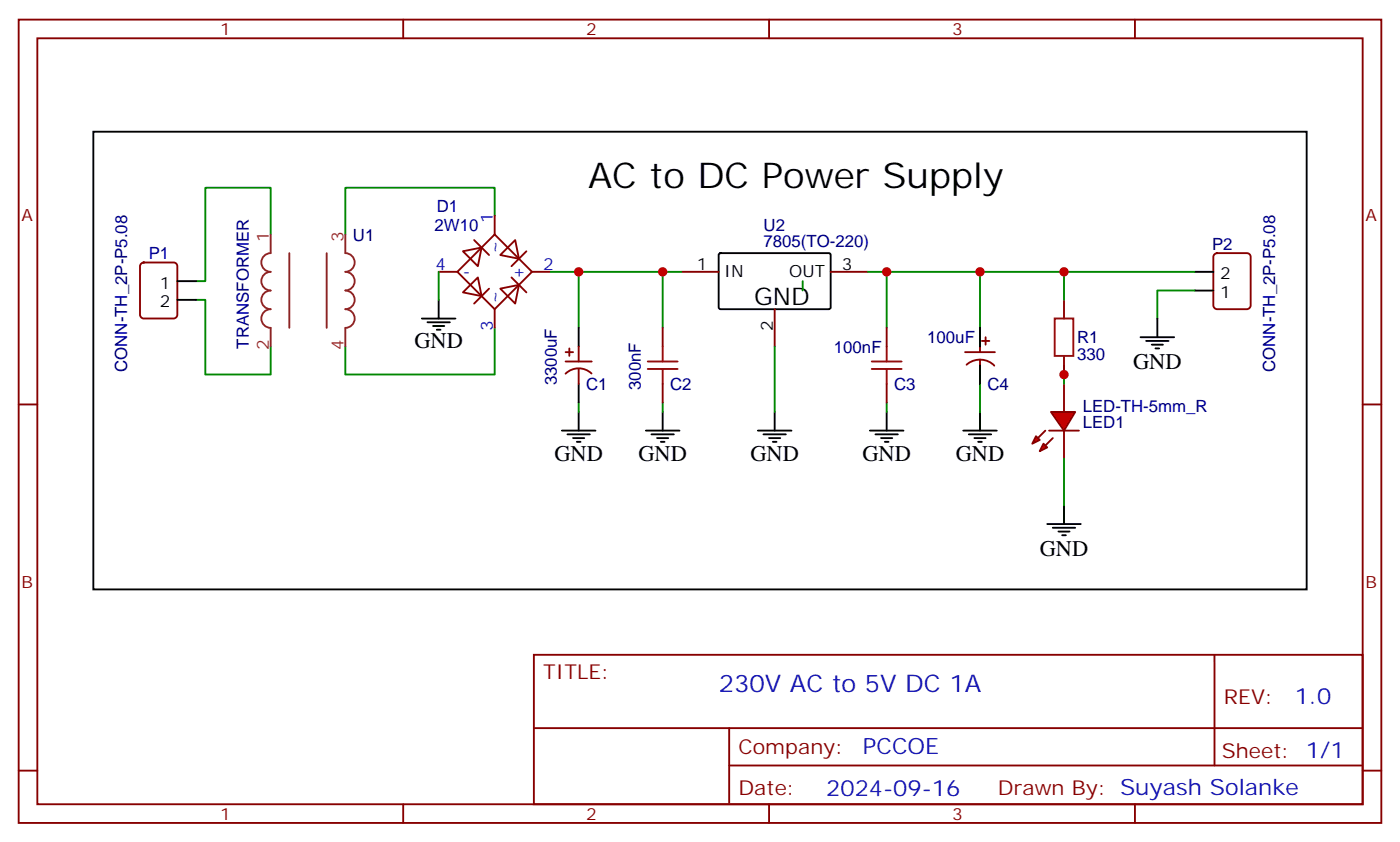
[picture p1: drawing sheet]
<svg xmlns="http://www.w3.org/2000/svg" width="265mm" height="159mm" viewBox="0 0 265 159" stroke-linecap="round" stroke-linejoin="round" font-family="sans-serif">
<g fill="none" stroke="#870000" stroke-width=".35">
<path d="M3.5 3.7h257.6v151.7h-257.6zM7.1 7.2h250.4v144.7h-250.4zM76.2 3.7v3.5M145.3 3.7v3.5M214.5 3.7v3.5M82.9 51.3h3.5M86.4 51.3l7.1-7 7 7-7 7.1zM87.5 47.4l3.5-.7-.7 3.6zM89.6 45.3l2.8 2.9M90.3 52.4l.7 3.5-3.5-.7zM92.4 54.5l-2.8 2.8M93.5 40.7v3.6"/>
<path d="M93.5 58.4v3.5M94.5 54.5l3.6-.7-.7 3.5zM96.7 52.4l2.8 2.8M97.4 45.3l.7 3.6-3.6-.7zM99.5 47.4l-2.8 2.9M100.5 51.3h3.6M128.8 51.3h7M146.4 58.4v7M157 51.3h7M3.5 76.4h3.6M257.5 76.4h3.6M100.9 123.6h156.6v28.3h-156.6z"/>
<path d="M100.9 137.5h156.5M137.8 137.5v14.1M229.5 123.7v20.9M3.5 145.5h3.6M76.2 151.9v3.5M137.8 144.6h119.6M145.3 151.9v3.5M214.5 151.9v3.5M257.5 145.5h3.6"/>
</g>
<g fill="none" stroke="#008700" stroke-width=".35">
<path d="M37 56.6h1.8v14.1h12.4v-5.3M51.2 44.3v-8.8h-12.4v17.6h-1.8M82.9 51.3v5.3M93.5 40.7v-5.2h-28.2v8.8M104.1 51.3h5.3v10.6M109.4 51.3h19.4M125.2 51.3v10.6M151.7 53.1v1.8M164 51.3h3.6v10.6M167.6 51.3h17.6v10.6M93.5 61.9v8.8h-28.2v-5.3M109.4 76v1.8"/>
<path d="M125.2 76v1.8M146.4 65.4v12.4M167.6 76v1.8M185.2 72.5v5.3"/>
</g>
<path d="M51.2 44.3v3.5a1.76 1.76 0 0 0-1.8 1.8 1.76 1.76 0 0 0 1.8 1.7 1.76 1.76 0 0 0-1.8 1.8 1.76 1.76 0 0 0 1.8 1.8 1.76 1.76 0 0 0-1.8 1.7 1.76 1.76 0 0 0 1.8 1.8 1.76 1.76 0 0 0-1.8 1.7 1.76 1.76 0 0 0 1.8 1.8v3.5M54.7 47.8v14.1M61.7 47.8v14.1M65.3 44.3v3.5a1.76 1.76 0 0 1 1.7 1.8 1.76 1.76 0 0 1-1.7 1.7 1.76 1.76 0 0 1 1.7 1.8 1.76 1.76 0 0 1-1.7 1.8 1.76 1.76 0 0 1 1.7 1.7 1.76 1.76 0 0 1-1.7 1.8 1.76 1.76 0 0 1 1.7 1.7 1.76 1.76 0 0 1-1.7 1.8v3.5" fill="none" stroke="#8c2424" stroke-width=".35"/>
<g fill="none" stroke="#000" stroke-width=".35">
<path d="M82.9 56.6v3.5M135.9 48l.3-.2h20.6l.2 .4-.1 10-.3 .2-20.6-.1-.2-.3zM79.7 60.1h6.4M80.8 60.9h4.2M81.8 61.6h2.2M82.5 62.3h.8M109.4 77.8v3.5M125.2 77.8v3.5M146.4 77.8v3.5M167.6 77.8v3.5M185.2 77.8v3.5M106.2 81.3h6.3"/>
<path d="M107.2 82h4.3M108.3 82.7h2.1M109 83.4h.7M122.1 81.3h6.3M123.1 82h4.3M124.2 82.7h2.1M124.9 83.4h.7M143.2 81.3h6.4M144.3 82h4.2M145.3 82.7h2.2M146 83.4h.8M164.4 81.3h6.3"/>
<path d="M165.5 82h4.2M166.5 82.7h2.1M167.2 83.4h.7M182 81.3h6.4M183.1 82h4.2M184.1 82.7h2.2M184.9 83.4h.7M197.9 99h6.4M199 99.7h4.2M201.1 95.4v3.6M200 100.4h2.1M200.7 101.1h.7"/>
</g>
<g fill="#f00" stroke="#870000" stroke-width=".35">
<path d="M198.6 77.8h4.6l-2.1 3.5z"/>
<path d="M198.3 81.3h5.6z"/>
</g>
<g fill="#870000" stroke="#870000" stroke-width=".35">
<path d="M197.6 81.3l-1.5 1.4z"/>
<path d="M199 82.7l-1.4 1.4z"/>
</g>
<g fill="#f00" stroke="#870000" stroke-width=".35">
<path d="M195.8 82.4l.7 .7-1.4 .7z"/>
<path d="M197.2 83.8l.7 .7-1.4 .7z"/>
</g>
<g fill="none" stroke="#870000" stroke-width=".35">
<path d="M26.7 49.8l.5-.2h5.6a.71 .71 0 0 1 .7 .7v9.1a.76 .76 0 0 1-.7 .7h-5.6a.76 .76 0 0 1-.7-.7v-9.1zM201.1 56.6v3.5M229.5 48l.5-.2h5.7a.71 .71 0 0 1 .7 .7v9.2a.76 .76 0 0 1-.7 .7h-5.7a.76 .76 0 0 1-.7-.7v-9.2zM106.9 68.3h4.9M106.9 66.5h1.4M107.6 65.8v1.4M109.4 65.4v2.9M109.4 69.7v2.8M111.8 70.5a3.5 3.5 0 0 0-4.9 .1M125.2 61.9v3.5M125.2 72.5v3.5M167.6 61.9v3.5"/>
<path d="M167.6 72.5v3.5M182.4 66.5h5.6M182.7 68.9a3.8 3.8 0 0 1 5.2 .1M185.2 65.4v1.1M185.2 67.9v1.1M185.6 64.4h1.4M186.3 63.7v1.4M201.1 67.2v3.5M201.1 72.5v5.3M201.1 81.3v5.3"/>
</g>
<path d="M185.2 51.3h40.6M201.1 51.3v5.3M225.8 54.9h-7.1v5.2M201.1 69v3.5M201.1 86.6v8.8" fill="none" stroke="#008700" stroke-width=".35"/>
<g fill="none" stroke="#000" stroke-width=".35">
<path d="M17.6 24.9h229.3v86.4h-229.3zM33.5 53.1h3.5M33.5 56.6h3.5M225.8 54.9h3.5M225.8 51.3h3.5M109.4 61.9v3.5M109.4 72.5v3.5M185.2 61.9v3.5M185.2 69v3.5M215.5 63.7h6.4M216.6 64.4h4.2M217.7 65.1h2.1"/>
<path d="M218.4 65.8h.7M218.7 60.1v3.6"/>
</g>
<path d="M122.4 68.3h5.7M122.4 69.7h5.7M125.2 65.4v2.9M125.2 69.7v2.8M164.7 68.3h5.7M164.7 69.7h5.7M167.6 65.4v2.9M167.6 69.7v2.8M199.3 60.1h3.5v7.1h-3.5z" fill="none" stroke="#a10000" stroke-width=".35"/>
<g fill="#c00">
<circle cx="109.4" cy="51.3" r=".88"/>
<circle cx="167.6" cy="51.3" r=".88"/>
<circle cx="125.2" cy="51.3" r=".88"/>
<circle cx="201.1" cy="70.7" r=".88"/>
<circle cx="185.2" cy="51.3" r=".88"/>
<circle cx="201.1" cy="51.3" r=".88"/>
</g>
<text font-size="6.7" x="111.1" y="35.5">AC to DC Power Supply</text>
<text font-size="4.6" x="142.5" y="57.7">GND</text>
<text font-size="4.6" fill="#00f" x="135.8" y="130.7">230V AC to 5V DC 1A</text>
<g font-size="4.2">
<text x="78.3" y="65.8">GND</text>
<text x="214.1" y="69.7">GND</text>
<text x="104.8" y="87">GND</text>
<text x="120.6" y="87">GND</text>
<text x="141.8" y="87">GND</text>
<text x="163" y="87">GND</text>
<text x="180.6" y="87">GND</text>
<text x="196.5" y="105">GND</text>
</g>
<g font-size="4.2" fill="#00f">
<text x="244.7" y="132.9">1.0</text>
<text x="163.1" y="142.5">PCCOE</text>
<text x="156.1" y="150.3">2024-09-16</text>
</g>
<g font-size="3.9" fill="#800">
<text x="102.7" y="128.2">TITLE:</text>
<text x="231.3" y="132.9">REV:</text>
<text x="139.6" y="142.4">Company:</text>
<text x="230.9" y="143.1">Sheet: 1/1</text>
<text x="139.6" y="150.1">Date:</text>
<text x="188.6" y="150.2">Drawn By: Suyash Solanke</text>
</g>
<g font-size="3.2" fill="#800">
<text x="41.6" y="6.7">1</text>
<text x="110.8" y="6.7">2</text>
<text x="179.9" y="6.7">3</text>
<text x="4.1" y="41.8">A</text>
<text x="258.1" y="41.8">A</text>
<text x="4.1" y="110.9">B</text>
<text x="258.1" y="110.9">B</text>
<text x="41.6" y="154.9">1</text>
<text x="110.8" y="154.9">2</text>
<text x="179.9" y="154.9">3</text>
</g>
<g font-size="3.2" fill="#000080">
<text x="82.6" y="40.1">D1</text>
<text x="66.7" y="45.4">U1</text>
<text x="82.1" y="43.6">2W10</text>
<text x="144.3" y="46.7">7805(TO-220)</text>
<text x="144.3" y="43.6">U2</text>
<text x="229.1" y="47.2">P2</text>
<text x="28.1" y="48.9">P1</text>
<text x="47" y="65.9" transform="rotate(-90 47 65.9)">TRANSFORMER</text>
<text x="175.2" y="64.8">100uF</text>
<text x="203.6" y="64.8">R1</text>
<text x="24.1" y="70.2" transform="rotate(-90 24.1 70.2)">CONN-TH_2P-P5.08</text>
<text x="157.6" y="66.6">100nF</text>
<text x="203.6" y="67.9">330</text>
<text x="241" y="70.2" transform="rotate(-90 241 70.2)">CONN-TH_2P-P5.08</text>
<text x="105.2" y="72.8" transform="rotate(-90 105.2 72.8)">3300uF</text>
<text x="110.8" y="73.6">C1</text>
<text x="121.1" y="73.6" transform="rotate(-90 121.1 73.6)">300nF</text>
<text x="126.7" y="73.6">C2</text>
<text x="169" y="73.6">C3</text>
<text x="186.6" y="73.6">C4</text>
<text x="204.6" y="77.8">LED-TH-5mm_R</text>
<text x="204.6" y="80.9">LED1</text>
</g>
<g font-size="3.2" fill="#8d2323">
<text x="50.8" y="45.7" transform="rotate(-90 50.8 45.7)">1</text>
<text x="64.9" y="45.7" transform="rotate(-90 64.9 45.7)">3</text>
<text x="50.8" y="66" transform="rotate(-90 50.8 66)">2</text>
<text x="64.9" y="66" transform="rotate(-90 64.9 66)">4</text>
</g>
<g font-size="3.2" fill="#00f">
<text x="93.1" y="42.2" transform="rotate(-90 93.1 42.2)">1</text>
<text x="94.5" y="47.9" transform="rotate(-90 94.5 47.9)">~</text>
<text x="82.3" y="51">4</text>
<text x="87.5" y="52.4">-</text>
<text x="96.9" y="52.4">+</text>
<text x="102.7" y="51">2</text>
<text x="94.5" y="57.3" transform="rotate(-90 94.5 57.3)">~</text>
<text x="93.1" y="62.5" transform="rotate(-90 93.1 62.5)">3</text>
</g>
<g font-size="3.2">
<text x="131.7" y="51">1</text>
<text x="136.9" y="52.4">IN</text>
<text x="149.2" y="52.4">OUT</text>
<text x="159.1" y="51">3</text>
<text x="230.6" y="52.7">2</text>
<text x="30.2" y="54.5">1</text>
<text x="30.2" y="58">2</text>
<text x="230.6" y="56.3">1</text>
<text x="146" y="62.5" transform="rotate(-90 146 62.5)">2</text>
</g>
</svg>
